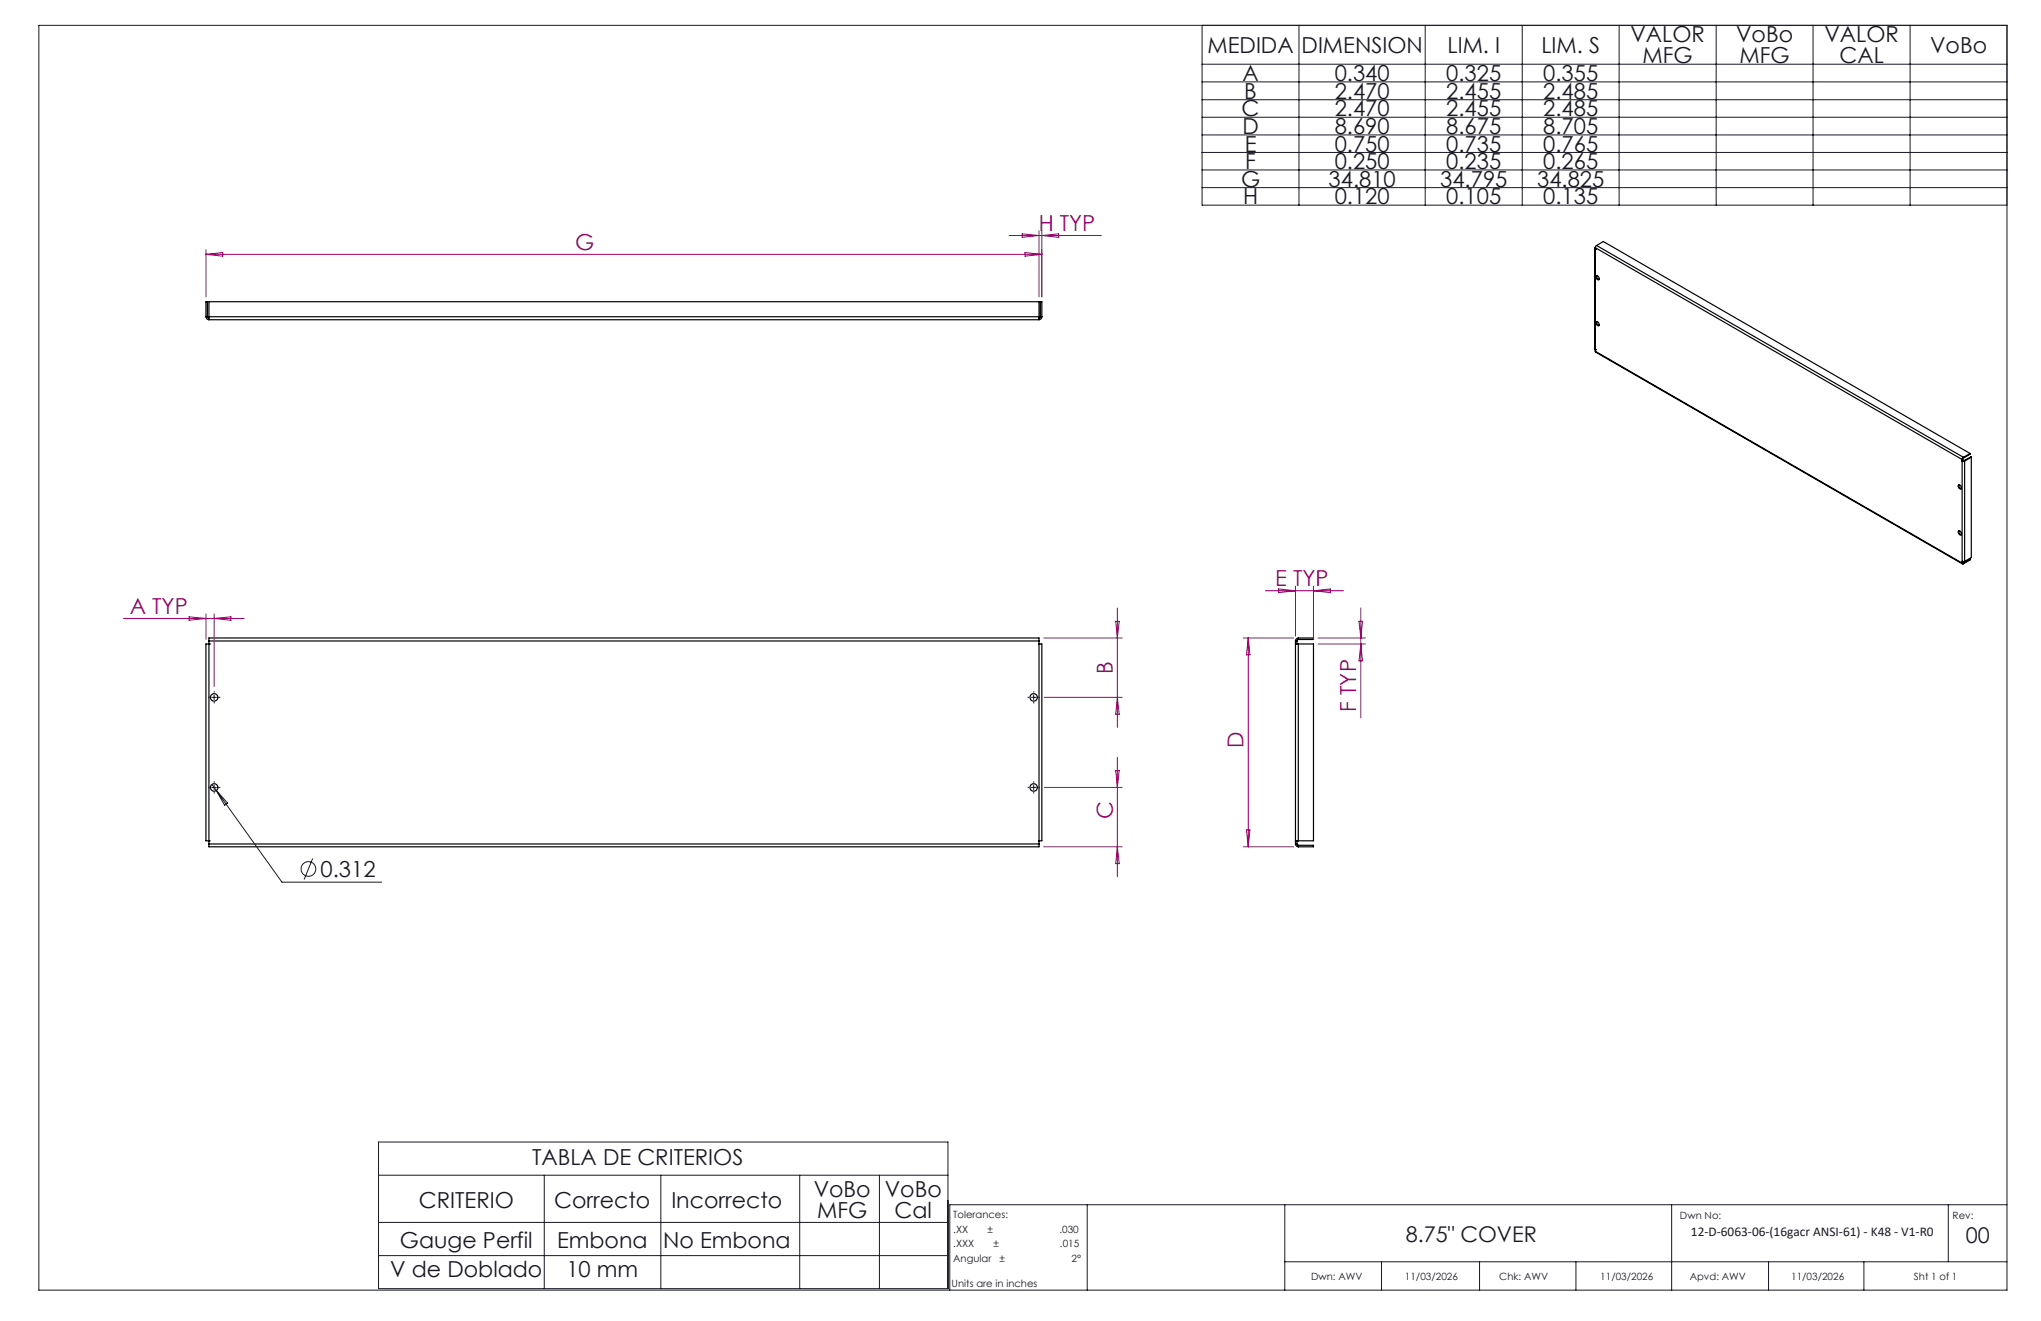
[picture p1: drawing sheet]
<svg xmlns="http://www.w3.org/2000/svg" width="432mm" height="279mm" viewBox="0 0 432 279" stroke-linecap="round" stroke-linejoin="round" font-family="sans-serif">
<g fill="none" stroke="#000" stroke-width=".25">
<path d="M337.4 52.6l.1 21.3M337.5 52.7h.1M337.5 52.4l-.1 .1 .1 .2M337.5 52.4l77.6 44.8M337.5 52.4v21.9M337.7 58.4a.48 .48 0 0 1 .5 .2 .48 .48 0 0 1-.1 .6 .69 .69 0 0 1-.4-.8zM337.8 51.9l-.3 .5M337.8 51.9l77.6 44.8M337.8 51.9l1.4-.8 77.6 44.8M337.8 58.3v.1a.69 .69 0 0 0 .5 .7M43.6 67a.6 .6 0 0 0 .6 .6M43.6 67v-3.2h.3v3.2"/>
<path d="M43.6 67h.3M43.9 67l.3 .3M44.2 67v.6M44.2 67v-3.2h175.6v3.2M44.2 67h175.6M44.2 67.6h175.6M219.8 67v.6M220.1 67l-.3 .3M220.1 67v-3.2h.3v3.2M220.1 67h.3M220.4 67a.6 .6 0 0 1-.6 .6M337.5 74h.1"/>
<path d="M337.5 73.9h.1M337.5 74.3l.1 .2 77.6 44.8M337.5 74.3l77.6 44.8M337.7 68.1a.48 .48 0 0 1 .5 .2 .48 .48 0 0 1-.1 .6 .69 .69 0 0 1-.4-.8zM337.8 68a.69 .69 0 0 0 .5 .9M415.1 97.5h.1M415.1 97.5h.5M415.1 97.2v21.9M415.2 97.4h.1M415.3 97.4h.2M415.3 97.1l-.2 .1M415.3 97.1v.3"/>
<path d="M415.3 97.4l-.2 .1M415.4 96.7l-.3 .5M415.4 96.9l-.1 .2M415.4 96.7v.2M415.5 97.4l.1 .1M415.6 97.5v21.2M416.8 95.9v.2l-1.4 .8M416.8 95.9l-1.4 .8M417.1 96.7l-.2-.1-1.4 .8M417.1 96.7l-1.5 .8M417.1 96.7v21.2l-1.5 .8M414.4 112.3a.51 .51 0 0 1 .5 .3 .51 .51 0 0 1-.1 .6 .62 .62 0 0 1-.4-.9z"/>
<path d="M414.4 102.6a.51 .51 0 0 1 .5 .3 .51 .51 0 0 1-.1 .5 .62 .62 0 0 1-.4-.8zM414.4 102.6a.69 .69 0 0 0 .5 .8M414.4 112.3a.69 .69 0 0 0 .5 .8M415.1 118.7h.1M415.1 118.8h.1M415.1 118.7h.5M415.1 119.1l.1 .2 .2-.1M415.3 119l.1 .1M415.3 118.8v.2M415.3 119l-.2 .1M415.4 119.1v.1M416.6 118.2l.2 .1"/>
<path d="M416.8 118.3v.1l-1.4 .8M416.8 118.3l-1.4 .8M44.2 136.2h-.6v41.6h.6M44.2 135.6v-.7h175.6v.7M44.2 136.2h.1M44.2 135.6v42.9M44.2 135.6h175.6M219.8 136.2h.6v41.6l-.6 .1M219.8 136.2h.1M219.8 135.6v42.9M274.1 136.2h.6M274.1 136.2h.1"/>
<path d="M274.1 135.6h.3M274.1 136.2h.3M274.1 135.6v42.9M274.4 136.2h.1M274.4 135.6v.6M274.7 134.9a.67 .67 0 0 0-.6 .7M274.7 135.3l-.3 .3M274.7 134.9h3.2v.4h-3.2M274.7 136.2h3.2v41.6h-3.2M274.7 134.9v.4M274.7 136.2v41.6M44.2 178.5v.6h175.6v-.6"/>
<path d="M44.2 177.8h.1M44.2 177.9h.1M44.2 178.5h175.6M274.1 177.8h.6M274.1 178.5a.6 .6 0 0 0 .6 .6M274.1 178.5h.3M274.1 177.9h.3M274.4 178.5l.3 .3M274.4 177.8v.7M274.7 178.8h3.2v.3h-3.2M274.7 178.8v.3"/>
<circle cx="45.3" cy="147.5" r=".8"/>
<circle cx="218.7" cy="147.5" r=".79"/>
<circle cx="45.3" cy="166.6" r=".8"/>
<circle cx="218.7" cy="166.6" r=".79"/>
</g>
<g fill="none" stroke="#191924" stroke-width=".21">
<path d="M8.2 5.4h416.4v267.5h-416.4zM254.3 5.4v38h170.3M254.3 13.6h170.3M254.3 17.3h170.3M274.8 5.4v38M301.5 5.4v38M322.1 5.4v38M342.5 5.4v38M363.1 5.4v38M383.6 5.4v38M404.1 5.4v38M254.3 21.1h170.3"/>
<path d="M254.3 24.8h170.3M254.3 28.5h170.3M254.3 32.2h170.3M254.3 35.9h170.3M254.3 39.7h170.3M44.8 147.5h1M45.3 147v1M218.2 147.5h1M218.7 147v1M44.8 166.5h1M44.8 165.9l1 1.3M45.3 166.1v.9"/>
<path d="M45.8 167.2l13.9 19.4h21.1M45.8 167.2l2.4 2.7-.7 .4zM218.2 166.5h1M218.7 166.1v.9M66.1 181.6l-1.8 4.4M80.1 241.5h120.5v31.1h-120.5zM80.1 248.6h120.5M80.1 258.6h120.5M115.1 248.6v24M139.8 248.6v24M169.2 248.6v24M186.1 248.6v24"/>
<path d="M230 254.8v18.1M271.8 254.8v18.1M353.7 254.8v18.1M412.2 254.8v12.1M424.6 254.8h-223.7v18.1M80.1 265.6h120.5M271.8 266.9h152.8M292.3 266.9v6M313 266.9v6M333.4 266.9v6M374.2 266.9v6M394.3 266.9v6"/>
<circle cx="65.3" cy="183.8" r="1.55"/>
</g>
<g fill="none" stroke="#191924" stroke-width=".21" stroke-dasharray="15.2 1.3 1.3 1.3" stroke-linecap="butt">
<path d="M44.3 147.5h-.3M45.3 146.5v-.3M45.3 148.5v.3M46.3 147.5h.3M217.7 147.5h-.3M218.7 146.5v-.3M218.7 148.5v.3M219.7 147.5h.3M44.3 166.5h-.3M45.3 165.5v-.3M45.3 167.5v.3M46.3 166.5h.3"/>
<path d="M217.7 166.5h-.3M218.7 165.5v-.3M218.7 167.5v.3M219.7 166.5h.3"/>
</g>
<g fill="none" stroke="#a0006e" stroke-width=".21">
<path d="M43.6 52.8v10M43.6 53.8h176.8M43.6 53.8l3.5-.4v.8zM213.5 49.8h19.5M216.3 49.5l3.5 .3-3.5 .4zM216.9 53.4l3.5 .4-3.5 .4zM219.8 48.8v14M220.4 48.8v14M220.4 49.8l3.6-.3v.7zM26.1 130.8h25.5M40 130.5l3.6 .3-3.6 .4zM43.6 129.8v5.4"/>
<path d="M45.3 129.8v15.4M45.3 130.8l3.6-.3v.7zM220.8 134.9h16.6M236 131.4h.8l-.4 3.5zM236.4 128.6v25.2M263.1 134.9h10.6M264.1 134.9v44.2M264.1 134.9l.3 3.6h-.7zM267.7 125h16.5M270.5 124.6l3.6 .4-3.6 .3zM274.1 124v10.5M277.9 124v11.2"/>
<path d="M277.9 125l3.5-.4v.7zM278.9 134.9h10M278.9 136.2h10M287.5 131.4h.8l-.4 3.5zM287.9 128.6v23.2M287.9 136.2l.4 3.6h-.8zM221 147.5h16.4M236.4 147.5l.4 3.6h-.8zM220.8 179.1h16.6M221 166.5h16.4M236 163h.8l-.4 3.5zM236.4 160.2v25.3"/>
<path d="M236.4 179.1l.4 3.6h-.8zM263.1 179.1h10.6M263.7 175.5h.7l-.3 3.6z"/>
</g>
<g font-size="4.7" fill="#191924">
<text x="255.5" y="11.1">MEDIDA</text>
<text x="275.4" y="11.1">DIMENSION</text>
<text x="306.2" y="11.1">LIM. I</text>
<text x="326.1" y="11.1">LIM. S</text>
<text x="344.9" y="8.9">VALOR</text>
<text x="367.3" y="8.9">VoBo</text>
<text x="386" y="8.9">VALOR</text>
<text x="408.3" y="11.1">VoBo</text>
<text x="262.9" y="17.1">A</text>
<text x="282.4" y="17.1">0.340</text>
<text x="306" y="17.1">0.325</text>
<text x="326.5" y="17.1">0.355</text>
<text x="347.5" y="13.4">MFG</text>
<text x="368" y="13.4">MFG</text>
<text x="389.2" y="13.4">CAL</text>
<text x="263.2" y="20.9">B</text>
<text x="282.4" y="20.9">2.470</text>
<text x="306" y="20.9">2.455</text>
<text x="326.5" y="20.9">2.485</text>
<text x="262.7" y="24.6">C</text>
<text x="262.8" y="28.3">D</text>
<text x="282.4" y="24.6">2.470</text>
<text x="282.4" y="28.3">8.690</text>
<text x="306" y="24.6">2.455</text>
<text x="306" y="28.3">8.675</text>
<text x="326.5" y="24.6">2.485</text>
<text x="326.5" y="28.3">8.705</text>
<text x="263.3" y="32.1">E</text>
<text x="263.5" y="35.8">F</text>
<text x="282.4" y="32.1">0.750</text>
<text x="282.4" y="35.8">0.250</text>
<text x="306" y="32.1">0.735</text>
<text x="306" y="35.8">0.235</text>
<text x="326.5" y="32.1">0.765</text>
<text x="326.5" y="35.8">0.265</text>
<text x="262.6" y="39.5">G</text>
<text x="281.1" y="39.5">34.810</text>
<text x="304.7" y="39.5">34.795</text>
<text x="325.2" y="39.5">34.825</text>
<text x="263" y="43.2">H</text>
<text x="282.4" y="43.2">0.120</text>
<text x="306" y="43.2">0.105</text>
<text x="326.5" y="43.2">0.135</text>
<text x="67.8" y="185.5">0.312</text>
<text x="112.6" y="246.4">TABLA DE CRITERIOS</text>
<text x="88.6" y="255.5">CRITERIO</text>
<text x="117.2" y="255.5">Correcto</text>
<text x="142" y="255.5">Incorrecto</text>
<text x="172.1" y="253.1">VoBo</text>
<text x="172.9" y="257.6">MFG</text>
<text x="187.2" y="253.1">VoBo</text>
<text x="189.3" y="257.6">Cal</text>
<text x="84.6" y="263.9">Gauge Perfil</text>
<text x="117.8" y="263.9">Embona</text>
<text x="140.3" y="263.9">No Embona</text>
<text x="82.6" y="270.1">V de Doblado</text>
<text x="119.8" y="270.1">10 mm</text>
</g>
<g font-size="4.7" fill="#a0006e">
<text x="121.7" y="52.8">G</text>
<text x="219.7" y="48.8">H TYP</text>
<text x="269.8" y="123.9">E TYP</text>
<text x="27.5" y="129.8">A TYP</text>
<text x="235.4" y="142.5" transform="rotate(-90 235.4 142.5)">B</text>
<text x="286.9" y="150.5" transform="rotate(-90 286.9 150.5)">F TYP</text>
<text x="263.1" y="158.3" transform="rotate(-90 263.1 158.3)">D</text>
<text x="235.4" y="173.3" transform="rotate(-90 235.4 173.3)">C</text>
</g>
<g font-size="4.6" fill="#191924">
<text x="297.4" y="262.7">8.75&quot; COVER</text>
<text x="415.9" y="263">00</text>
</g>
<text font-size="2.8" fill="#191924" x="357.8" y="261.5">12-D-6063-06-(16gacr ANSI-61) - K48 - V1-R0</text>
<g font-size="2.1" fill="#191924">
<text x="201.7" y="257.6">Tolerances:</text>
<text x="355.4" y="257.8">Dwn No:</text>
<text x="413.1" y="257.8">Rev:</text>
<text x="201.7" y="260.7">.XX</text>
<text x="201.7" y="263.9">.XXX</text>
<text x="208.9" y="260.7">±</text>
<text x="210.2" y="263.9">±</text>
<text x="224.1" y="260.7">.030</text>
<text x="224.3" y="263.9">.015</text>
<text x="201.7" y="267">Angular</text>
<text x="211.5" y="267">±</text>
<text x="226.7" y="267">2°</text>
<text x="201.3" y="272.3">Units are in inches</text>
<text x="277.4" y="270.7">Dwn: AWV</text>
<text x="297.2" y="270.7">11/03/2026</text>
<text x="317.2" y="270.7">Chk: AWV</text>
<text x="338.6" y="270.7">11/03/2026</text>
<text x="357.5" y="270.7">Apvd: AWV</text>
<text x="378.9" y="270.7">11/03/2026</text>
<text x="404.9" y="270.7">Sht 1 of 1</text>
</g>
</svg>
